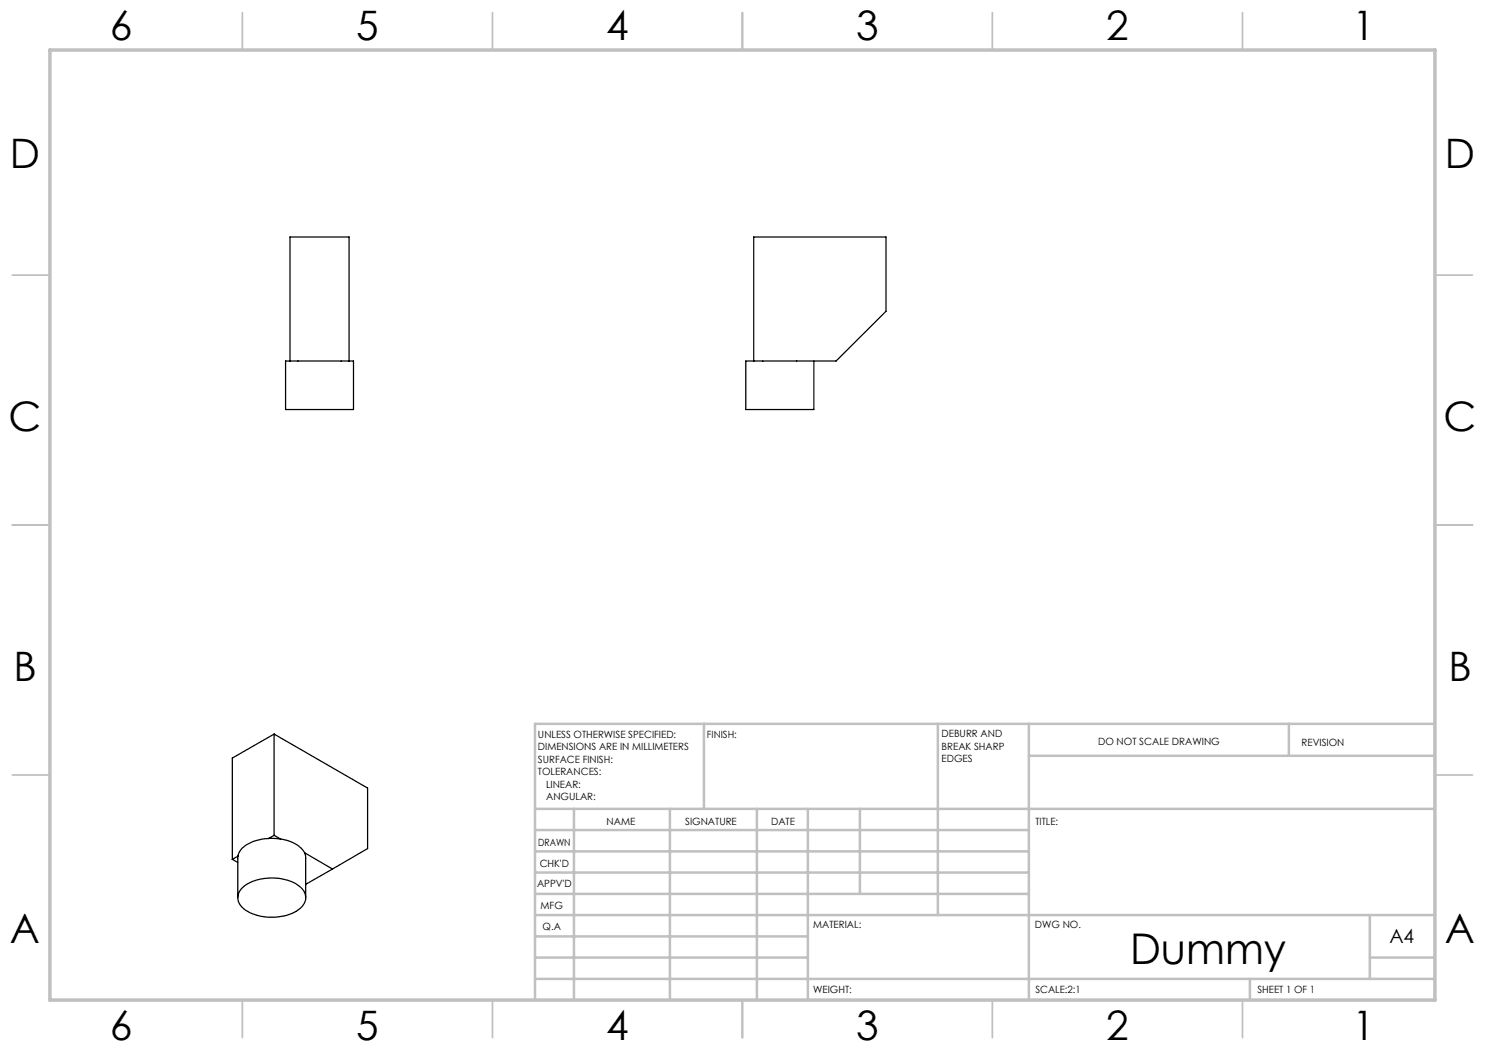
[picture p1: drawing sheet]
<svg xmlns="http://www.w3.org/2000/svg" width="297mm" height="210mm" viewBox="0 0 297 210" stroke-linecap="round" stroke-linejoin="round" font-family="sans-serif">
<g fill="none" stroke="#c0c0c0" stroke-width=".35">
<path d="M48.5 2.5v7.5M98.5 2.5v7.5M148.5 2.5v7.5M198.5 2.5v7.5M248.5 2.5v7.5M2.5 55h7.5M287 55h7.5M2.5 105h7.5M287 105h7.5M2.5 155h7.5M287 155h7.5M48.5 200v7.5"/>
<path d="M98.5 200v7.5M148.5 200v7.5M198.5 200v7.5M248.5 200v7.5"/>
</g>
<g fill="none" stroke="#c0c0c0" stroke-width=".5">
<path d="M140.8 144.8v17M187.6 144.8v38.2M205.8 144.8v55.2M205.8 151.2h81.2M257.8 144.8v6.4M287 144.8h-180v55.2M107 161.8h180M107 178.8h98.8M107 174.5h98.8M107 170.3h98.8M107 166h98.8M114.8 161.8v38.2"/>
<path d="M134 161.8v38.2M151.4 161.8v38.2M161.6 161.8v38.2M172 161.8v17M107 195.8h180M107 191.5h54.6M107 187.3h54.6M107 183h180M250 195.8v4.2M274 191.5h13M274 183v12.8"/>
</g>
<path d="M10 10h277v190h-277z" fill="none" stroke="#c0c0c0" stroke-width=".7"/>
<g fill="none" stroke="#000" stroke-width=".25">
<path d="M150.7 47.4h26.5v14.9l-10 9.9h-16.5zM58 72.2h-.9v9.7h13.6v-9.7h-.9M58 72.2h11.8M58 72.2v-24.8h11.8v24.8M150.7 72.2h-1.5v9.7h13.6v-9.7M54.8 146.8l-8.3 4.8v20.3M54.8 146.8v20.3M54.8 146.8l18.7 10.8v12.1l-7 4.1M46.5 171.9l1.1 .6M47.6 171.2v8.3M47.6 171.2l-1.1 .7M48.3 177.7a9.7 9.7 0 0 1 9.3-1.6 4.7 4.7 0 0 1 3.5 3 3.4 3.4 0 0 1-2.3 3.4 10.1 10.1 0 0 1-10.2-.9 2.63 2.63 0 0 1-.3-3.9z"/>
<path d="M53.7 167.7l2.4 .1M53.7 167.7a7.4 7.4 0 0 0-5.7 2.5l-.4 1M54.8 167.1l-1.1 .6M54.8 167.1l1.3 .7M56.1 167.8a6.4 6.4 0 0 1 4.8 2.8M60.9 170.6l.2 .8v8.1M60.9 170.6l5.6 3.2M66.5 173.8l-5.4 3.1"/>
</g>
<text font-size="8.5" x="226" y="192.7">Dummy</text>
<g font-size="8.1">
<text x="22" y="8">6</text>
<text x="71.2" y="8">5</text>
<text x="121.2" y="8">4</text>
<text x="171.3" y="8">3</text>
<text x="221.3" y="8">2</text>
<text x="270.5" y="8">1</text>
<text x="2" y="33.6">D</text>
<text x="289" y="33.6">D</text>
<text x="1.7" y="86.1">C</text>
<text x="288.7" y="86.1">C</text>
<text x="2.7" y="136.1">B</text>
<text x="289.7" y="136.1">B</text>
<text x="2" y="188.6">A</text>
<text x="289" y="188.6">A</text>
<text x="22" y="208">6</text>
<text x="71.2" y="208">5</text>
<text x="121.2" y="208">4</text>
<text x="171.3" y="208">3</text>
<text x="221.3" y="208">2</text>
<text x="270.5" y="208">1</text>
</g>
<text font-size="3.9" x="277.9" y="188.5">A4</text>
<g font-size="2">
<text x="107.6" y="147.6">UNLESS OTHERWISE SPECIFIED:</text>
<text x="141.4" y="147.6">FINISH:</text>
<text x="188.3" y="147.5">DEBURR AND</text>
<text x="188.3" y="150">BREAK SHARP</text>
<text x="219.6" y="149">DO NOT SCALE DRAWING</text>
<text x="260.3" y="149.2">REVISION</text>
<text x="107.6" y="150.1">DIMENSIONS ARE IN MILLIMETERS</text>
<text x="107.6" y="152.6">SURFACE FINISH:</text>
<text x="107.6" y="155.1">TOLERANCES:</text>
<text x="188.3" y="152.5">EDGES</text>
<text x="109.2" y="157.6">LINEAR:</text>
<text x="109.2" y="160.1">ANGULAR:</text>
<text x="121.3" y="165">NAME</text>
<text x="137" y="164.9">SIGNATURE</text>
<text x="154.2" y="164.9">DATE</text>
<text x="207.1" y="164.9">TITLE:</text>
<text x="107.6" y="169.1">DRAWN</text>
<text x="107.9" y="173.3">CHK'D</text>
<text x="107.4" y="177.4">APPV'D</text>
<text x="108.1" y="181.8">MFG</text>
<text x="108.5" y="186">Q.A</text>
<text x="162.6" y="185.5">MATERIAL:</text>
<text x="207" y="185.5">DWG NO.</text>
<text x="162.6" y="198.5">WEIGHT:</text>
<text x="207.1" y="198.6">SCALE:2:1</text>
<text x="251.5" y="198.6">SHEET 1 OF 1</text>
</g>
</svg>
